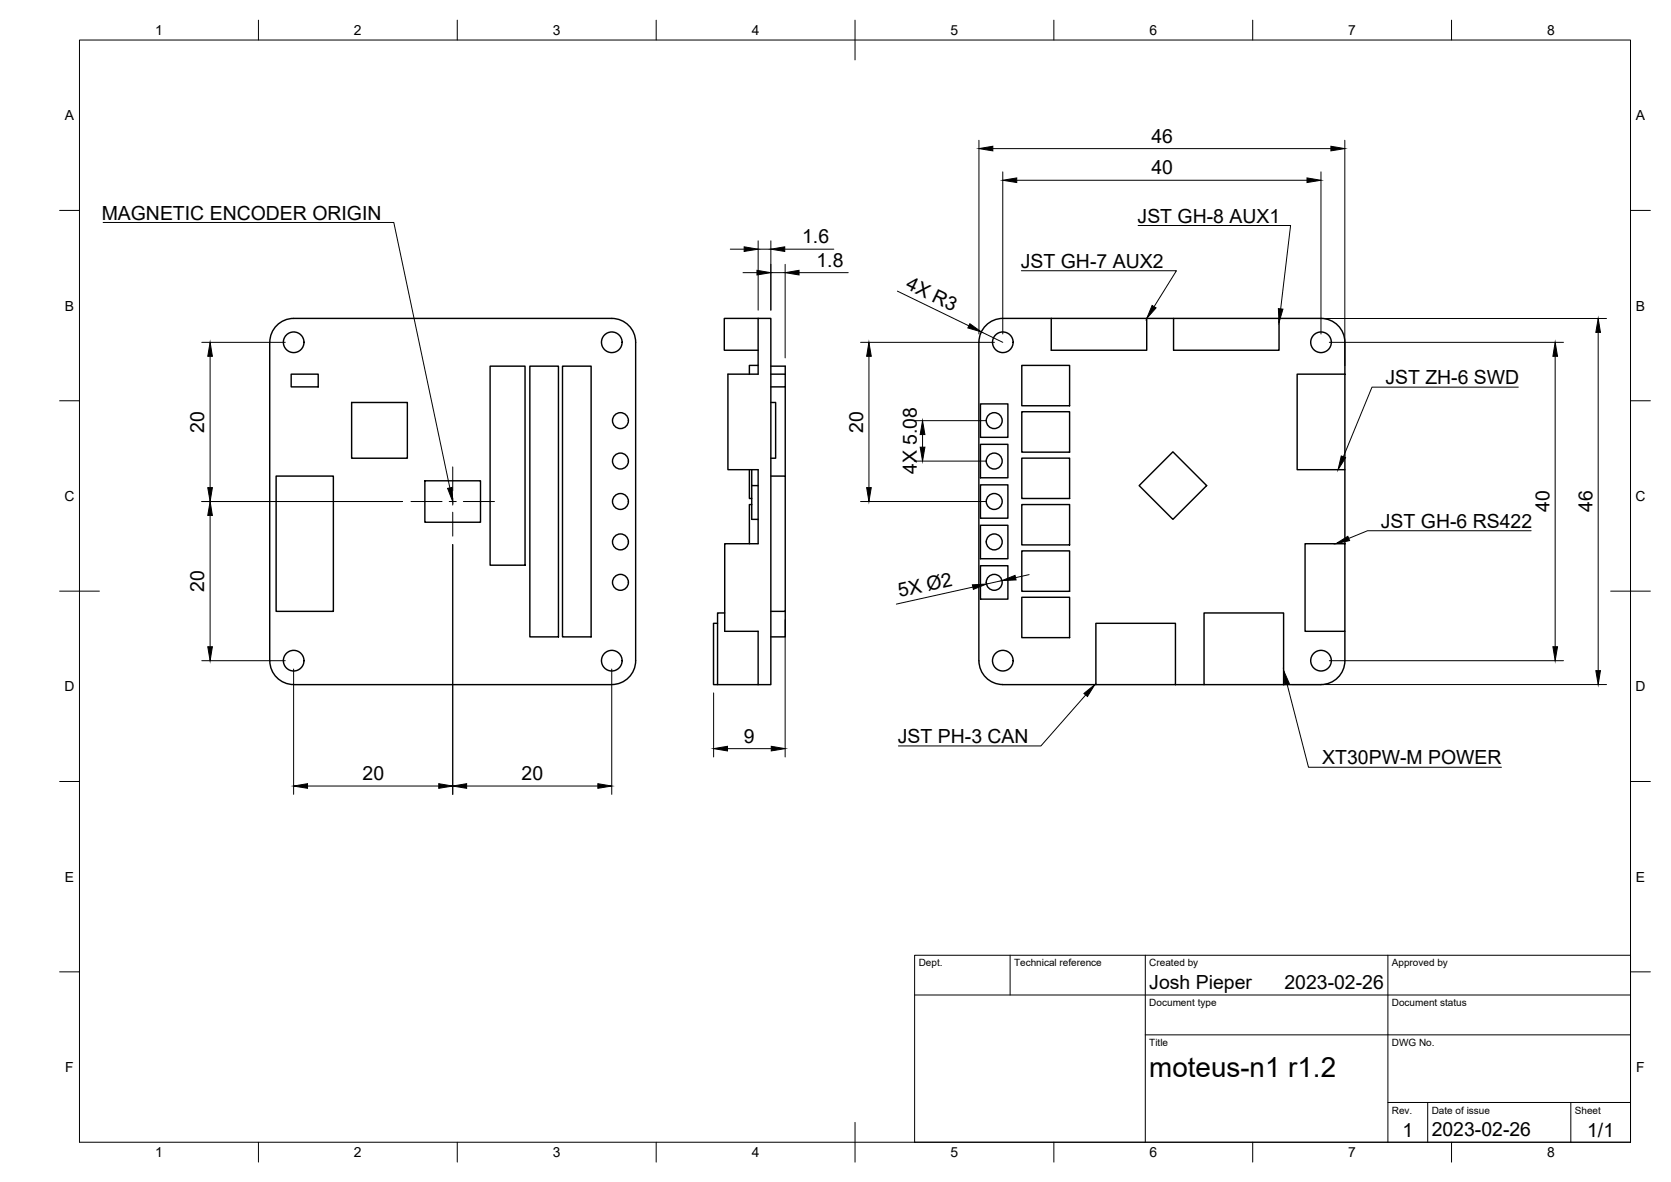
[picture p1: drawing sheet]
<svg xmlns="http://www.w3.org/2000/svg" width="420mm" height="297mm" viewBox="0 0 420 297" stroke-linecap="round" stroke-linejoin="round" font-family="sans-serif">
<!-- layer: Visible -->
<g fill="none" stroke="#000" stroke-width=".36">
<path d="M67.8 86v80a6 6 0 0 0 6 6M73.2 94h6.8v3.2h-6.8zM73.8 80h80a6 6 0 0 1 6 6M73.8 80a6 6 0 0 0-6 6M123.2 92h8.8v50h-8.8zM133.2 92h7.2v68h-7.2zM141.4 92h7.2v68h-7.2zM159.8 86v80a6 6 0 0 1-6 6h-80M190.6 80h-8.5v8h8.5M190.6 80v14h-7.6v24h7.6v18.6h-8.4v22.1h8.4v13.3M190.6 91.8h-2.2v2.2M190.6 80h3.2v92h-3.2"/>
<path d="M193.8 94h3.6v3.2h-3.6M193.8 92h3.6v2M197.4 97.2v22.4M246.1 86v80M256.9 91.8h12v10.2h-12zM264.3 80h-12.2a6 6 0 0 0-6 6M264.3 80h24v8h-24zM288.3 80h33.3v8h-26.5v-8M321.6 80h10.6a6 6 0 0 1 6 6M326.2 94h12v24h-12zM338.2 86v8M69.4 119.6h14.4v34h-14.4z"/>
<path d="M88.4 101.1h14v14.1h-14zM188.4 118v7.3h.6M189 118v4h1.6M193.8 119.6h3.6v34h-3.6M193.8 101.1h1.2v14.1h-1.2M246.5 111.7h6.9v8.4h-6.9zM246.5 101.5h6.9v8.4h-6.9zM256.9 103.5h12v10.1h-12zM256.9 115.1h12v10.2h-12zM338.2 118v18.6M106.8 120.8h14v10.4h-14zM189 126.8h-.6v9.8"/>
<path d="M189 122v8.5h1.6M246.5 121.8h6.9v8.4h-6.9zM246.5 132h6.9v8.4h-6.9zM256.9 138.4h12v10.2h-12zM256.9 126.8h12v10.1h-12zM286.4 122l8.5-8.5 8.5 8.5-8.5 8.5zM328.1 136.6h10.1v22.1h-10.1zM180.4 156.6h-1v15.4h1M182.2 154h-1.8v18h10.2M197.4 153.6v6.4h-3.6M246.5 142.2h6.9v8.4h-6.9zM256.9 150.1h12v10.1h-12z"/>
<path d="M275.5 156.6h20.1v15.4h-20.1zM302.7 154h20v18h-20zM338.2 158.7v7.3a6 6 0 0 1-6 6h-9.5M246.1 166a6 6 0 0 0 6 6h23.4M295.6 172h7.1"/>
<circle cx="73.8" cy="86" r="2.59"/>
<circle cx="153.8" cy="86" r="2.59"/>
<circle cx="252.1" cy="86" r="2.59"/>
<circle cx="332.2" cy="86" r="2.59"/>
<circle cx="156" cy="105.7" r="2"/>
<circle cx="156" cy="115.9" r="2"/>
<circle cx="250" cy="115.9" r="2"/>
<circle cx="250" cy="105.7" r="2"/>
<circle cx="156" cy="136.2" r="2"/>
<circle cx="156" cy="126" r="2"/>
<circle cx="250" cy="136.2" r="2"/>
<circle cx="250" cy="126" r="2"/>
<circle cx="156" cy="146.3" r="2"/>
<circle cx="250" cy="146.3" r="2"/>
<circle cx="73.8" cy="166" r="2.59"/>
<circle cx="153.8" cy="166" r="2.59"/>
<circle cx="252.1" cy="166" r="2.59"/>
<circle cx="332.2" cy="166" r="2.59"/>
</g>
<!-- layer: TITLEBLOCK -->
<path d="M230 240.1h180v46.9h-180zM230 250h180M254 240.1v9.9M288 240.1v46.9M349 240.1v46.9M288 260.1h122M349 277.1h61M359 277.1v9.9M395 277.1v9.9" fill="none" stroke="#000" stroke-width=".25"/>
<!-- layer: BORDER -->
<g fill="none" stroke="#000" stroke-width=".25">
<path d="M20 10.1h390v276.9h-390zM65 5.1v5M115 5.1v5M165 5.1v5M215 5.1v10M265 5.1v5M315 5.1v5M365 5.1v5M15 52.9h5M410 52.9h5M15 100.7h5M410 100.7h5"/>
<path d="M15 148.6h10M405 148.6h10M15 196.4h5M410 196.4h5M15 244.2h5M410 244.2h5M65 287v5M115 287v5M165 287v5M215 282.1v9.9M265 287v5M315 287v5"/>
<path d="M365 287v5"/>
</g>
<!-- layer: FD_Dimensions -->
<g fill="none" stroke="#000" stroke-width=".25">
<path d="M246.1 35.2v48.7M249.6 37.3h85M338.1 35.2v56.7M252.1 43.2v40.7M255.7 45.3h72.9M332.1 43.2v40.7M183.6 62.6h3.5M186.8 68.5h3.5M190.6 60.5v17.4M190.6 62.6h3.2M193.8 60.5v17.4M193.8 68.5h3.6"/>
<path d="M197.3 62.6h12.4M197.4 66.4v23.5M200.9 68.5h12.4M225.6 73.2l18 8.7M50.7 86h21M52.8 89.5v33M216.4 86h33.6M218.5 89.5v33M246.7 83.4l5.4 2.6M323.7 80h80.2M334.2 86h58.9M391 89.5v73"/>
<path d="M401.8 83.5v85M229.9 105.7h18M229.9 115.9h18M232 109.2v3.2M50.7 126h50.5M52.8 129.5v33M113.8 136.8v62.8M216.4 126h31.5M197.4 155.7v34.5M244.6 147.5l-19.2 4.3M251.9 145.9l-3.9 .9M258.8 144.4l-3.4 .8"/>
<path d="M50.7 166h21M73.8 168.1v31.5M153.8 168.1v31.5M179.4 174.1v16.1M324.8 172h79.1M334.2 166h58.9M77.3 197.5h33M117.3 197.5h33M182.9 188.1h11"/>
</g>
<g fill="#000" stroke="#000" stroke-width=".25">
<path d="M246.1 37.3l3.5-.5v1.1zM334.6 36.8l3.5 .5-3.5 .6zM252.1 45.3l3.6-.6v1.2zM328.6 44.7l3.5 .6-3.5 .6zM187.1 62l3.5 .6-3.5 .6zM190.3 67.9l3.5 .6-3.5 .6zM193.8 62.6l3.5-.6v1.2zM197.4 68.5l3.5-.6v1.2zM52.8 86l.6 3.5h-1.2zM218.5 86l.6 3.5h-1.2zM243.9 81.4l2.8 2-3.3-1zM391 86l.6 3.5h-1.1z"/>
<path d="M401.8 80l.6 3.5h-1.1zM232 105.7l.6 3.5h-1.2zM231.4 112.4h1.2l-.6 3.5zM52.2 122.5h1.2l-.6 3.5zM52.8 126l.6 3.5h-1.2zM217.9 122.5h1.2l-.6 3.5zM244.5 147l3.5-.2-3.2 1.3zM251.9 145.9l3.3-1.3 .3 1.1zM52.2 162.5h1.2l-.6 3.5zM390.5 162.5h1.1l-.6 3.5zM401.3 168.5h1.1l-.6 3.5zM73.8 197.5l3.5-.6v1.2z"/>
<path d="M110.3 196.9l3.5 .6-3.5 .6zM113.8 197.5l3.5-.6v1.2zM150.3 196.9l3.5 .6-3.5 .6zM179.4 188.1l3.5-.6v1.2zM193.9 187.5l3.5 .6-3.5 .6z"/>
</g>
<!-- layer: Smart Centers -->
<path d="M113.8 117.3v6M103.3 126h7.8M112.9 126h1.8M113.8 125.1v1.8M113.8 128.7v6M116.5 126h7.8" fill="none" stroke="#000" stroke-width=".25"/>
<!-- layer: Leaders -->
<path d="M289.7 76.8l1 .6-2.4 2.6zM321.4 77.6l1.2 .1-1 3.4zM337.2 114.6l1.1 .4-1.9 3zM112.5 122.7l1.2-.2 .1 3.5zM335.9 136.6l3-1.8 .4 1.1zM272.5 174.3l2.8-2.3-1.9 3zM322.7 168.5l1.5 3.3-1.2 .2z" fill="#000" stroke="#000" stroke-width=".25"/>
<path d="M25.9 55.9h73.1l14.1 66.7M286.2 56.7h38.3l-2.5 20.9M256.8 68h39l-5.6 9.1M381.8 97.3h-36.8l-7.2 17.5M385 133.4h-41.1l-4.8 1.9M273 174.7l-11.3 12.8h-35.8M323.6 171.9l5.4 20.9h48.5" fill="none" stroke="#000" stroke-width=".25"/>
<text font-size="7" x="289" y="270.6">moteus-n1 r1.2</text>
<g font-size="4.9">
<text x="289.5" y="35.9">46</text>
<text x="289.5" y="43.8">40</text>
<text x="25.6" y="55.2">MAGNETIC ENCODER ORIGIN</text>
<text x="286" y="56">JST GH-8 AUX1</text>
<text x="201.7" y="61.2">1.6</text>
<text x="205.3" y="67.1">1.8</text>
<text x="256.7" y="67.3">JST GH-7 AUX2</text>
<text x="227.5" y="72.4" transform="rotate(26 227.5 72.4)">4X R3</text>
<text x="348.3" y="96.6">JST ZH-6 SWD</text>
<text x="51.4" y="108.7" transform="rotate(-90 51.4 108.7)">20</text>
<text x="217" y="108.7" transform="rotate(-90 217 108.7)">20</text>
<text x="230.5" y="119.2" transform="rotate(-90 230.5 119.2)">4X 5.08</text>
<text x="389.6" y="128.7" transform="rotate(-90 389.6 128.7)">40</text>
<text x="400.4" y="128.7" transform="rotate(-90 400.4 128.7)">46</text>
<text x="347.2" y="132.7">JST GH-6 RS422</text>
<text x="51.4" y="148.7" transform="rotate(-90 51.4 148.7)">20</text>
<text x="226.2" y="150.1" transform="rotate(-13 226.2 150.1)">5X Ø2</text>
<text x="187.1" y="186.7">9</text>
<text x="225.8" y="186.8">JST PH-3 CAN</text>
<text x="91.2" y="196.1">20</text>
<text x="131.1" y="196.1">20</text>
<text x="332.5" y="192.1">XT30PW-M POWER</text>
<text x="289" y="248.5">Josh Pieper</text>
<text x="323" y="248.5">2023-02-26</text>
<text x="352.6" y="285.7">1</text>
<text x="360" y="285.5">2023-02-26</text>
<text x="399.1" y="285.7">1/1</text>
</g>
<g font-size="3.5">
<text x="39" y="8.8">1</text>
<text x="89" y="8.8">2</text>
<text x="139" y="8.8">3</text>
<text x="189" y="8.8">4</text>
<text x="239" y="8.8">5</text>
<text x="289" y="8.8">6</text>
<text x="339" y="8.8">7</text>
<text x="389" y="8.8">8</text>
<text x="16.3" y="30.2">A</text>
<text x="411.3" y="30.2">A</text>
<text x="16.3" y="78">B</text>
<text x="411.3" y="78">B</text>
<text x="16.2" y="125.9">C</text>
<text x="411.2" y="125.9">C</text>
<text x="16.2" y="173.7">D</text>
<text x="411.2" y="173.7">D</text>
<text x="16.3" y="221.6">E</text>
<text x="411.3" y="221.6">E</text>
<text x="16.4" y="269.4">F</text>
<text x="411.4" y="269.4">F</text>
<text x="39" y="290.8">1</text>
<text x="89" y="290.8">2</text>
<text x="139" y="290.8">3</text>
<text x="189" y="290.8">4</text>
<text x="239" y="290.8">5</text>
<text x="289" y="290.8">6</text>
<text x="339" y="290.8">7</text>
<text x="389" y="290.8">8</text>
</g>
<g font-size="2.5">
<text x="231" y="242.9">Dept.</text>
<text x="255" y="242.9">Technical reference</text>
<text x="289" y="242.9">Created by</text>
<text x="350" y="242.9">Approved by</text>
<text x="289" y="252.8">Document type</text>
<text x="350" y="252.8">Document status</text>
<text x="289" y="262.9">Title</text>
<text x="350" y="262.9">DWG No.</text>
<text x="350" y="279.9">Rev.</text>
<text x="360" y="279.9">Date of issue</text>
<text x="396" y="279.9">Sheet</text>
</g>
</svg>
